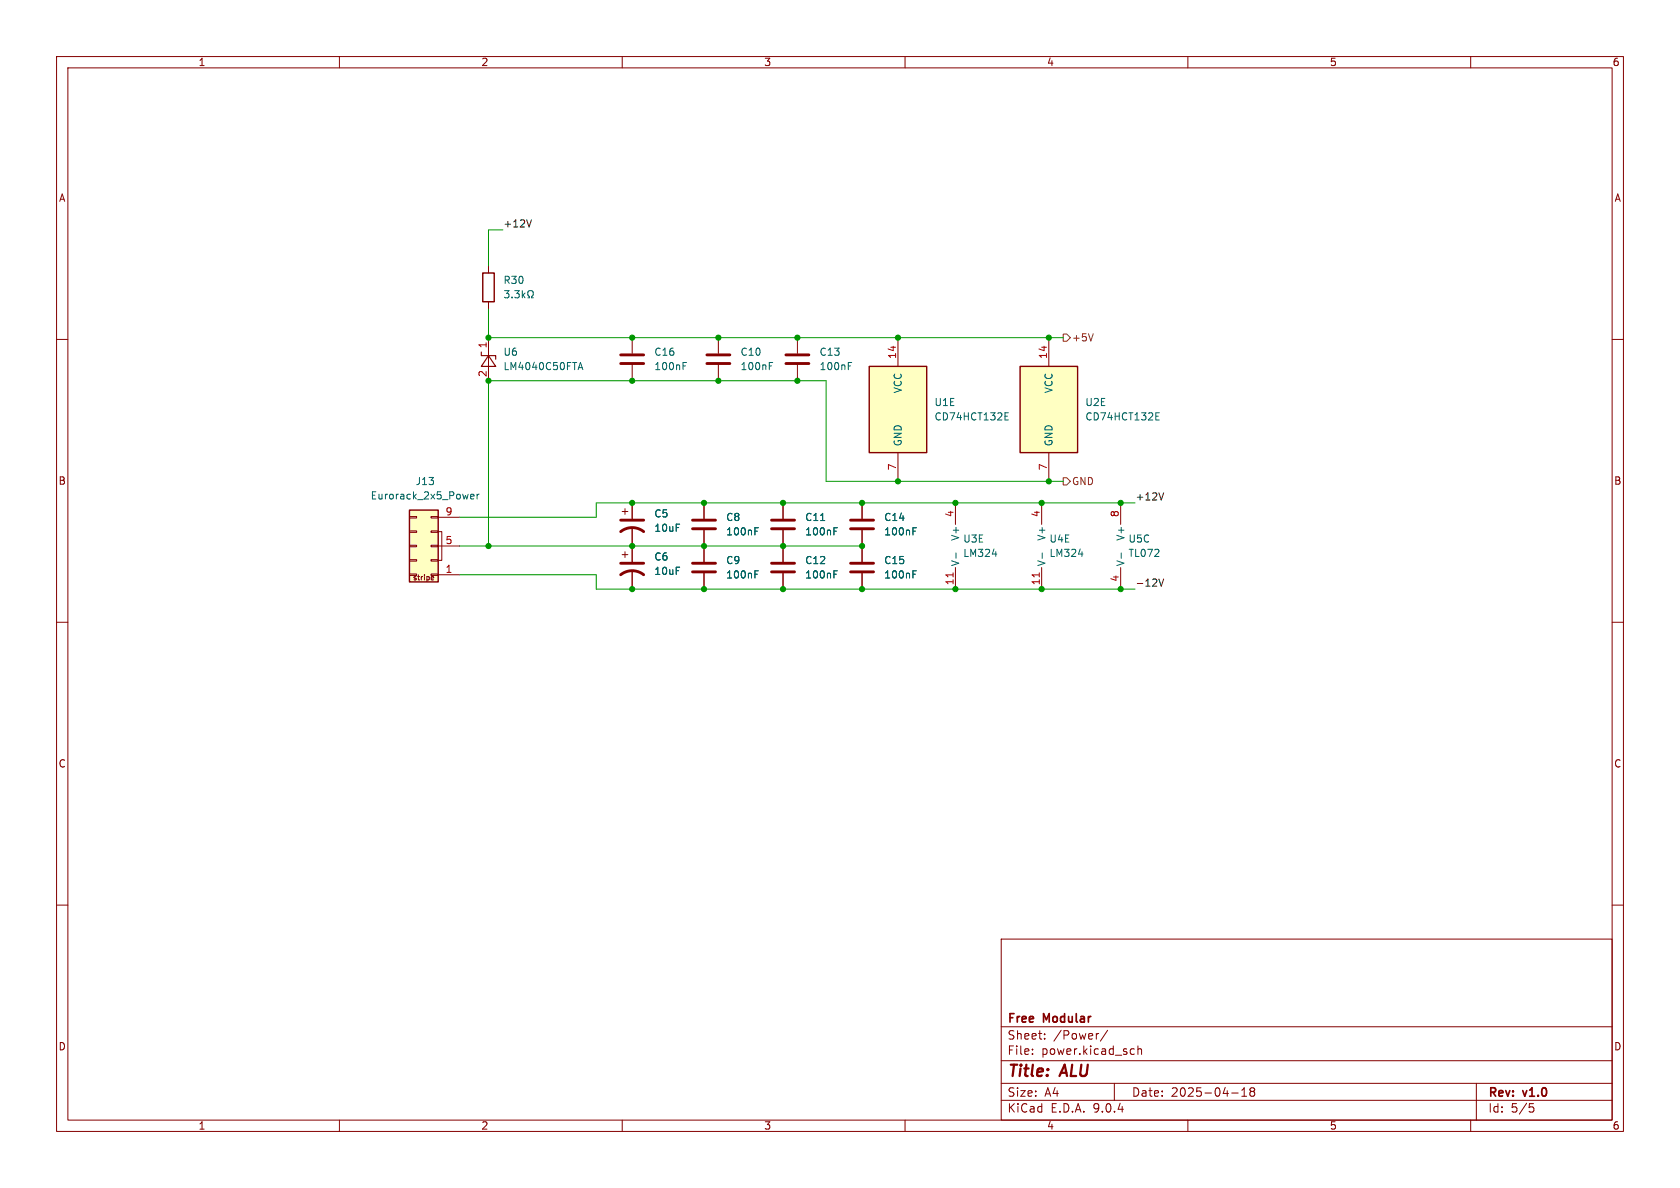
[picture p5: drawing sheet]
<svg xmlns="http://www.w3.org/2000/svg" width="297mm" height="210mm" viewBox="0 0 297 210" stroke-linecap="round" stroke-linejoin="round" font-family="sans-serif">
<g fill="none" stroke="#840000" stroke-width=".18">
<path d="M10 10h277v190h-277zM12 12h273v186h-273zM60 10v2M110 10v2M160 10v2M210 10v2M260 10v2M86.4 47v1.3M86.4 53.3v1.3M10 60h2M285 60h2M124.5 96.5v2.8"/>
<path d="M10 110h2M124.5 101.3v2.8M285 110h2M10 160h2M177 166h108v32h-108zM285 160h2M60 198v2M110 198v2M160 198v2M177 194.5h108M177 191.5h108M177 187.5h108"/>
<path d="M177 181.5h108M182.5 186.3v.1M182.5 185.5v.1M184.7 183.6v.1M184.7 182.8v.1M194.2 182.7l-.2 .1M195.8 182.1l-1.3 2M197 191.5v3M200.1 185.4l.4 .1M200.5 186.3l-.4 .1M201.2 185.5l.2-.1 .3 .1 .1 .9M201.2 184.9v1.5"/>
<path d="M210 198v2M217.7 193.2h1.2M219.5 193.8h.9M219.5 192.7l.5-.4v1.5M221.2 192.9l-.2 .3v.5l.2 .1 .5-.1 .1-.2-.1-.4-.2-.2M221.2 192.9l-.2-.2 .2-.4 .5 .1 .1 .2-.3 .3M221.2 192.9h.3M260 198v2M261 191.5v6.5M270.4 195.1h.7M270.5 195.7h.4l.3 .3-.2 .5-.5 .1"/>
</g>
<path d="M122.4 99.6h4.1M122.4 101.1h4.1" fill="none" stroke="#840000" stroke-width=".51"/>
<path d="M89.2 51.4h.8l-.4 .5 .3 .1v.5l-.2 .1-.5-.1M90.5 52.5v.1M91 51.4h.8l-.4 .5 .3 .1v.5l-.1 .1-.6-.1M92.3 51.4v1.2M92.5 52.2l.3 .4M92.8 51.8l-.5 .5M93.3 52.6h.3v-.2a.54 .54 0 0 1-.3-.7 .54 .54 0 0 1 .8-.3 .58 .58 0 0 1-.1 1v.2h.3M133.5 101.5h.4M133.5 100.9h.6" fill="none" stroke="#006464" stroke-width=".18"/>
<path d="M85.3 48.3h2.1v5h-2.1z" fill="none" stroke="#840000" stroke-width=".25"/>
<path d="M72.4 90.2h5.1v12.7h-5.1z" fill="#ffffc2"/>
<g fill="none" stroke="#840000" stroke-width=".18">
<path d="M72.4 91.3h1.3v.3h-1.3zM72.4 93.9h1.3v.2h-1.3zM72.4 96.4h1.3v.2h-1.3zM72.4 98.9h1.3v.3h-1.3zM76.2 91.3h1.3v.3h-1.3zM76.2 93.9h1.3v.2h-1.3zM76.2 96.4h1.3v.2h-1.3zM76.2 98.9h1.3v.3h-1.3zM77.5 94h.6v5.1h-.6M77.5 91.4h3.8M77.5 96.5h3.8M168.9 88.9v3.8"/>
<path d="M72.4 101.5h1.3v.2h-1.3zM76.2 101.5h1.3v.2h-1.3zM76.3 102.5h.3M76.3 102l.2-.1 .2 .2-.5 .1M77.5 101.6h3.8M168.9 100.3v3.8"/>
</g>
<path d="M72.4 90.2h5.1v12.7h-5.1z" fill="none" stroke="#840000" stroke-width=".25"/>
<path d="M83.2 87.8l.6-.1-.1-.3h-.3l-.2 .1 .1 .6h.4M84.3 87.4v.8M84.7 87.4l-.4 .2M169 97.7v1M175.4 97.9h.8" fill="none" stroke="#006464" stroke-width=".18"/>
<path d="M168.5 101.3v.7" fill="none" stroke="#a90000" stroke-width=".18"/>
<path d="M153.7 64.8h10.1v15.2h-10.1z" fill="#ffffc2"/>
<path d="M153.7 64.8h10.1v15.2h-10.1z" fill="none" stroke="#840000" stroke-width=".25"/>
<path d="M158.7 59.7v5.1M158.7 80v5.1M184.1 88.9v3.8M198.1 88.9v3.8M184.1 100.3v3.8M198.1 100.3v3.8" fill="none" stroke="#840000" stroke-width=".18"/>
<path d="M177.7 73.6h.4M177.7 74.2h.6M177.7 73h.6M184.2 97.7v1M190.7 97.9h.8M198.2 97.7v1" fill="none" stroke="#006464" stroke-width=".18"/>
<path d="M183.7 101.3v.7" fill="none" stroke="#a90000" stroke-width=".18"/>
<path d="M180.3 64.8h10.2v15.2h-10.2z" fill="#ffffc2"/>
<path d="M180.3 64.8h10.2v15.2h-10.2z" fill="none" stroke="#840000" stroke-width=".25"/>
<g fill="none" stroke="#840000" stroke-width=".18">
<path d="M86.4 59.7v7.6M111.8 59.7v2.8M127 59.7v2.8M141 59.7v2.8M185.4 59.7v5.1M111.8 64.5v2.8M127 64.5v2.8M141 64.5v2.8M110 90.4h1M110 98h1M110.5 89.9v1M110.5 97.5v1.1"/>
<path d="M111.8 88.9v2.8M111.8 93.2v6.1M124.5 88.9v2.8M124.5 93.7v5.6M138.4 88.9v2.8M138.4 93.7v5.6M152.4 88.9v2.8M152.4 93.7v5.6M185.4 80v5.1M111.8 100.8v3.3M124.5 101.3v2.8M138.4 101.3v2.8"/>
<path d="M152.4 101.3v2.8"/>
</g>
<g fill="none" stroke="#006464" stroke-width=".18">
<path d="M102.2 65.3l.4-1.2 .4 1.2M102.3 65h.6M120.8 64.7h.4M120.8 64.1h.6M136 64.7h.4M136 64.1h.6M150 64.7h.4M150 64.1h.6M204.3 73.6h.5M204.3 74.2h.6M204.3 73h.6M133.5 93.9h.4"/>
<path d="M133.5 93.3h.6M145.1 92h.7M147.4 93.9h.5M147.4 93.3h.6M161.4 93.9h.4M161.4 93.3h.6M133.5 101.5h.4M133.5 100.9h.6M147.4 101.5h.5M147.4 100.9h.6M161.4 101.5h.4M161.4 100.9h.6"/>
</g>
<path d="M85.1 62.2v.7h2.5v.6M86.4 62.9l1.2 1.9h-2.5z" fill="none" stroke="#840000" stroke-width=".2"/>
<g fill="none" stroke="#840000" stroke-width=".51">
<path d="M109.7 62.7h4.1M109.7 64.3h4.1M125 62.7h4M125 64.3h4M138.9 62.7h4.1M138.9 64.3h4.1M109.7 94a3.3 3.3 0 0 1 4.1 0M109.7 91.9h4.1M109.7 99.6h4.1M122.4 91.9h4.1M122.4 93.5h4.1M136.4 91.9h4.1"/>
<path d="M136.4 93.5h4.1M136.4 99.6h4.1M150.4 91.9h4M150.4 93.5h4M150.4 99.6h4M109.7 101.6a3.3 3.3 0 0 1 4.1 0M136.4 101.1h4.1M150.4 101.1h4"/>
</g>
<path d="M188 59.1h.6l.6 .6-.6 .6h-.6zM193.3 59l-.5 1.3M188 84.5h.6l.6 .6-.6 .6h-.6z" fill="none" stroke="#725600" stroke-width=".18"/>
<path d="M94 38.9l-.5 1.2M205.7 87.1l-.4 1.3M204.9 102.4l.4 1.2 .4-1.2" fill="none" stroke="#0f0f0f" stroke-width=".18"/>
<path d="M86.4 54.6v5.1h101.6M88.9 40.6h-2.5v6.4M81.3 96.5h71.1M188 85.1h-42v-17.8h-59.6v29.2M200.7 88.9h-95.3v2.5h-24.1M81.3 101.6h24.1v2.5h95.3" fill="none" stroke="#009600" stroke-width=".18"/>
<g fill="#009600" stroke="#009600" stroke-width=".18">
<circle cx="127" cy="67.3" r=".46"/>
<circle cx="111.8" cy="67.3" r=".46"/>
<circle cx="127" cy="59.7" r=".46"/>
<circle cx="124.5" cy="96.5" r=".46"/>
<circle cx="124.5" cy="88.9" r=".46"/>
<circle cx="111.8" cy="96.5" r=".46"/>
<circle cx="111.8" cy="104.1" r=".46"/>
<circle cx="111.8" cy="59.7" r=".46"/>
<circle cx="86.4" cy="59.7" r=".46"/>
<circle cx="86.4" cy="67.3" r=".46"/>
<circle cx="111.8" cy="88.9" r=".46"/>
<circle cx="86.4" cy="96.5" r=".46"/>
<circle cx="168.9" cy="104.1" r=".46"/>
<circle cx="184.1" cy="104.1" r=".46"/>
<circle cx="168.9" cy="88.9" r=".46"/>
<circle cx="185.4" cy="85.1" r=".46"/>
<circle cx="184.1" cy="88.9" r=".46"/>
<circle cx="185.4" cy="59.7" r=".46"/>
<circle cx="198.1" cy="104.1" r=".46"/>
<circle cx="152.4" cy="96.5" r=".46"/>
<circle cx="158.7" cy="85.1" r=".46"/>
<circle cx="198.1" cy="88.9" r=".46"/>
<circle cx="158.7" cy="59.7" r=".46"/>
<circle cx="152.4" cy="88.9" r=".46"/>
<circle cx="138.4" cy="104.1" r=".46"/>
<circle cx="124.5" cy="104.1" r=".46"/>
<circle cx="141" cy="59.7" r=".46"/>
<circle cx="141" cy="67.3" r=".46"/>
<circle cx="138.4" cy="88.9" r=".46"/>
<circle cx="138.4" cy="96.5" r=".46"/>
<circle cx="152.4" cy="104.1" r=".46"/>
</g>
<g font-size="2.8" fill="#840000">
<text x="178" y="190.9">Title:</text>
<text x="187.7" y="190.9">ALU</text>
</g>
<g font-size="2.1" fill="#840000">
<text x="178" y="184">Sheet:</text>
<text x="178" y="181.2">Free</text>
<text x="184.5" y="181.2">Modular</text>
<text x="186.2" y="184">/Power/</text>
<text x="178" y="186.7">File:</text>
<text x="184.1" y="186.7">power.kicad_sch</text>
<text x="178" y="196.9">KiCad</text>
<text x="178" y="194.1">Size:</text>
<text x="184.7" y="194.1">A4</text>
<text x="185.7" y="196.9">E.D.A.</text>
<text x="193.3" y="196.9">9.0.4</text>
<text x="200" y="194.1">Date:</text>
<text x="207" y="194.1">2025-04-18</text>
<text x="263" y="194.3">Rev:</text>
<text x="263" y="196.9">Id:</text>
<text x="267.1" y="196.9">5/5</text>
<text x="269.4" y="194.3">v1.0</text>
</g>
<g font-size="1.8" fill="#840000">
<text x="35" y="11.9">1</text>
<text x="85" y="11.9">2</text>
<text x="135" y="11.9">3</text>
<text x="185" y="11.9">4</text>
<text x="235" y="11.9">5</text>
<text x="285" y="11.9">6</text>
<text x="10.3" y="35.9">A</text>
<text x="285.3" y="35.9">A</text>
<text x="10.3" y="85.9">B</text>
<text x="285.3" y="85.9">B</text>
<text x="10.3" y="135.9">C</text>
<text x="285.3" y="135.9">C</text>
<text x="10.3" y="185.9">D</text>
<text x="285.3" y="185.9">D</text>
<text x="35" y="199.9">1</text>
<text x="85" y="199.9">2</text>
<text x="135" y="199.9">3</text>
<text x="185" y="199.9">4</text>
<text x="235" y="199.9">5</text>
<text x="285" y="199.9">6</text>
</g>
<g font-size="1.8" fill="#0f0f0f">
<text x="88.9" y="40.3">+12V</text>
<text x="200.7" y="88.6">+12V</text>
<text x="200.7" y="103.8">-12V</text>
</g>
<g font-size="1.8" fill="#006464">
<text x="88.9" y="50.4">R30</text>
<text x="88.9" y="65.6">LM4040C50FTA</text>
<text x="88.9" y="63.1">U6</text>
<text x="115.6" y="65.6">100nF</text>
<text x="115.6" y="63.1">C16</text>
<text x="130.8" y="65.6">100nF</text>
<text x="130.8" y="63.1">C10</text>
<text x="144.8" y="65.6">100nF</text>
<text x="144.8" y="63.1">C13</text>
<text x="159.6" y="69.6" transform="rotate(-90 159.6 69.6)">VCC</text>
<text x="165.1" y="72">U1E</text>
<text x="186.3" y="69.6" transform="rotate(-90 186.3 69.6)">VCC</text>
<text x="191.8" y="72">U2E</text>
<text x="165.1" y="74.5">CD74HCT132E</text>
<text x="191.8" y="74.5">CD74HCT132E</text>
<text x="159.6" y="79" transform="rotate(-90 159.6 79)">GND</text>
<text x="186.3" y="79" transform="rotate(-90 186.3 79)">GND</text>
<text x="65.4" y="88.5">Eurorack_2x5_Power</text>
<text x="73.4" y="86">J13</text>
<text x="115.6" y="91.7">C5</text>
<text x="115.6" y="94.2">10uF</text>
<text x="128.3" y="92.3">C8</text>
<text x="128.3" y="94.8">100nF</text>
<text x="142.2" y="94.8">100nF</text>
<text x="142.2" y="92.3">C11</text>
<text x="156.2" y="94.8">100nF</text>
<text x="156.2" y="92.3">C14</text>
<text x="169.8" y="95.7" transform="rotate(-90 169.8 95.7)">V+</text>
<text x="185" y="95.7" transform="rotate(-90 185 95.7)">V+</text>
<text x="199" y="95.7" transform="rotate(-90 199 95.7)">V+</text>
<text x="115.6" y="99.3">C6</text>
<text x="115.6" y="101.8">10uF</text>
<text x="128.3" y="99.9">C9</text>
<text x="142.2" y="99.9">C12</text>
<text x="156.2" y="99.9">C15</text>
<text x="169.8" y="100.2" transform="rotate(-90 169.8 100.2)">V-</text>
<text x="170.2" y="96.1">U3E</text>
<text x="170.2" y="98.7">LM324</text>
<text x="185" y="100.2" transform="rotate(-90 185 100.2)">V-</text>
<text x="185.4" y="96.1">U4E</text>
<text x="185.4" y="98.7">LM324</text>
<text x="199" y="100.2" transform="rotate(-90 199 100.2)">V-</text>
<text x="199.4" y="96.1">U5C</text>
<text x="199.4" y="98.7">TL072</text>
<text x="128.3" y="102.5">100nF</text>
<text x="142.2" y="102.5">100nF</text>
<text x="156.2" y="102.5">100nF</text>
</g>
<g font-size="1.8" fill="#a90000">
<text x="86.1" y="61.7" transform="rotate(-90 86.1 61.7)">1</text>
<text x="158.5" y="63.5" transform="rotate(-90 158.5 63.5)">14</text>
<text x="185.2" y="63.5" transform="rotate(-90 185.2 63.5)">14</text>
<text x="86.1" y="66.7" transform="rotate(-90 86.1 66.7)">2</text>
<text x="158.5" y="83.3" transform="rotate(-90 158.5 83.3)">7</text>
<text x="185.2" y="83.3" transform="rotate(-90 185.2 83.3)">7</text>
<text x="78.7" y="91.2">9</text>
<text x="168.7" y="91.5" transform="rotate(-90 168.7 91.5)">4</text>
<text x="183.9" y="91.5" transform="rotate(-90 183.9 91.5)">4</text>
<text x="197.9" y="91.5" transform="rotate(-90 197.9 91.5)">8</text>
<text x="78.7" y="96.3">5</text>
<text x="78.7" y="101.3">1</text>
<text x="168.7" y="103.5" transform="rotate(-90 168.7 103.5)">11</text>
<text x="183.9" y="103.5" transform="rotate(-90 183.9 103.5)">11</text>
<text x="197.9" y="102.9" transform="rotate(-90 197.9 102.9)">4</text>
</g>
<g font-size="1.8" fill="#725600">
<text x="189.4" y="60.6">+5V</text>
<text x="189.4" y="86">GND</text>
</g>
<text font-size="1.3" fill="#840000" x="72.9" y="102.8">stripe</text>
</svg>
